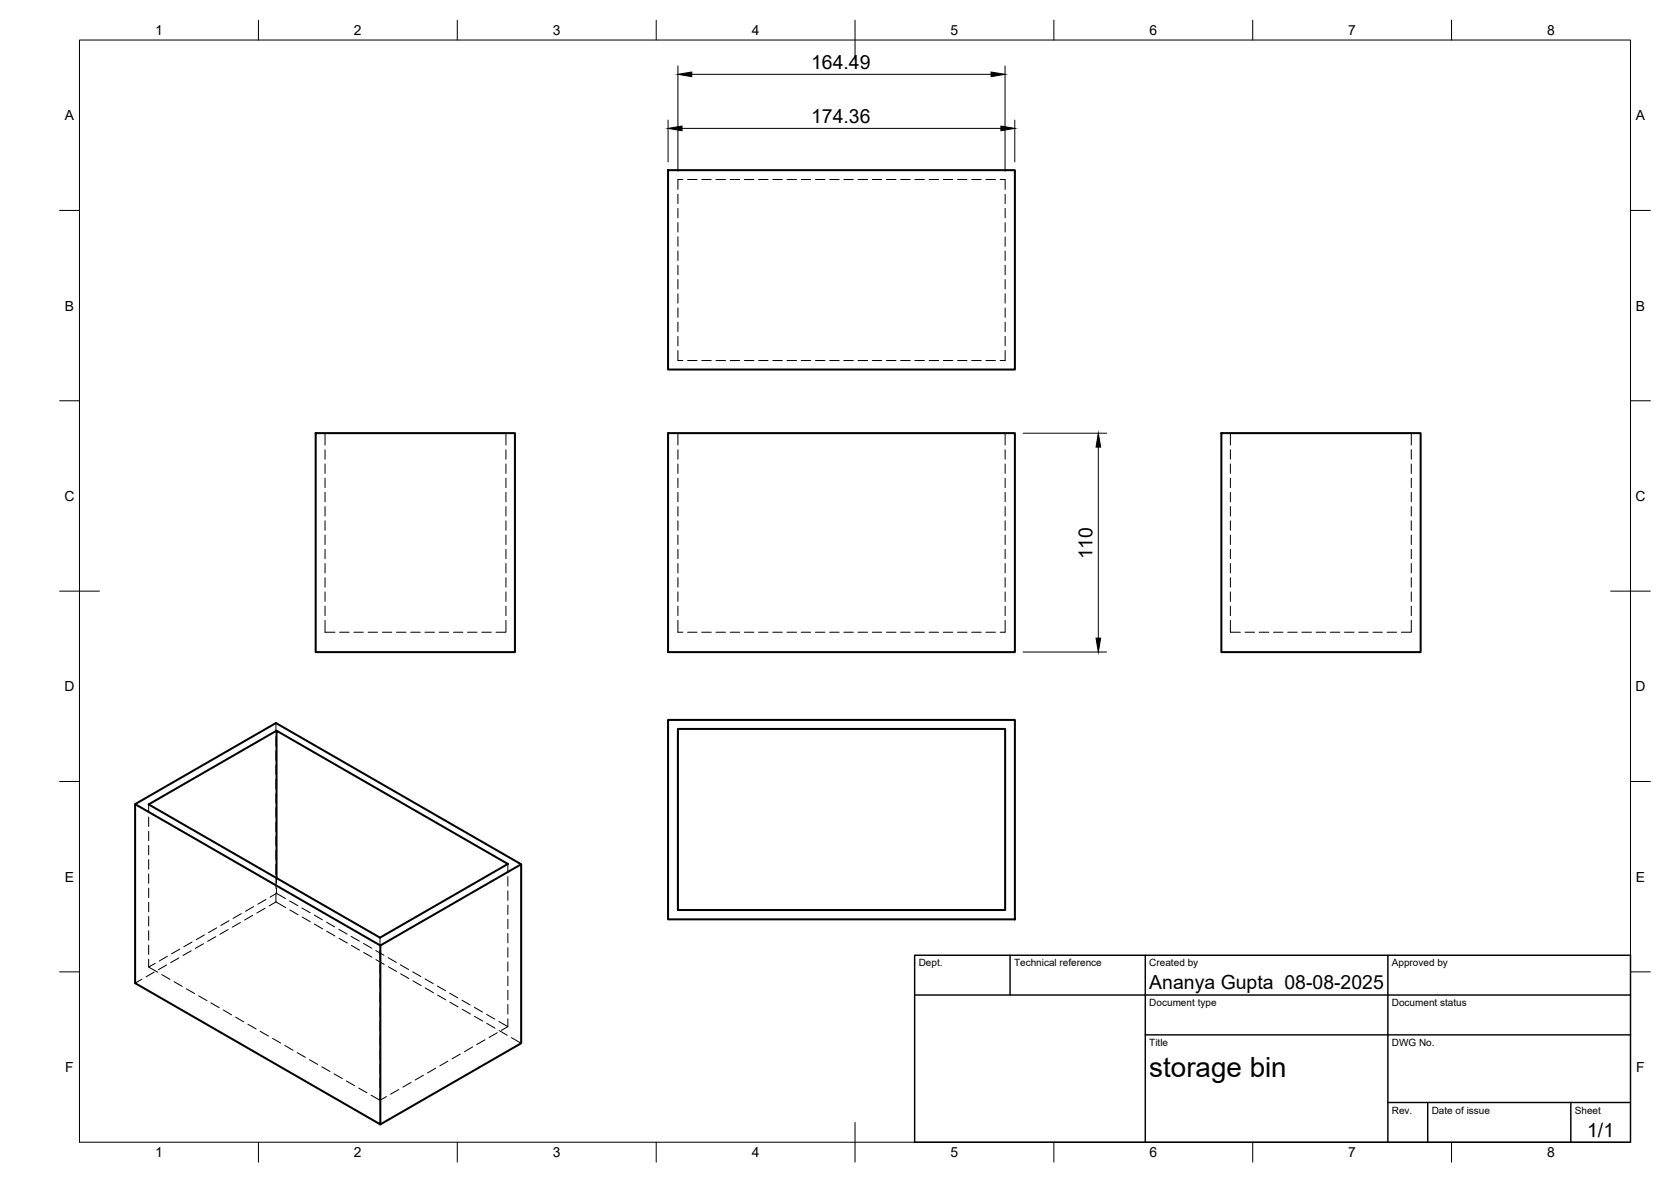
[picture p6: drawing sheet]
<svg xmlns="http://www.w3.org/2000/svg" width="420mm" height="297mm" viewBox="0 0 420 297" stroke-linecap="round" stroke-linejoin="round" font-family="sans-serif">
<!-- layer: Hidden -->
<g fill="none" stroke="#000" stroke-width=".25">
<path d="M170.5 48.8v2.4M170.5 52.4v2.3M170.5 56v2.3M170.5 59.5v2.4M171.7 45.1h-1.2v2.5M172.9 45.1h2.4M176.4 45.1h2.4M180 45.1h2.4M183.6 45.1h2.4M187.2 45.1h2.3M190.8 45.1h2.3M194.3 45.1h2.4"/>
<path d="M197.9 45.1h2.4M201.5 45.1h2.3M205 45.1h2.4M208.6 45.1h2.4M212.2 45.1h2.4M215.8 45.1h2.3M219.3 45.1h2.4M222.9 45.1h2.4M226.5 45.1h2.4M230 45.1h2.4M233.6 45.1h2.4M237.2 45.1h2.4"/>
<path d="M240.8 45.1h2.3M244.3 45.1h2.4M247.9 45.1h2.4M251.5 45.1h1.2v2.5M252.7 48.8v2.4M252.7 52.4v2.3M252.7 56v2.3M252.7 59.5v2.4M170.5 63.1v2.4M170.5 66.7v2.4M170.5 70.2v2.4M170.5 73.8v2.4"/>
<path d="M170.5 77.4v2.4M252.7 63.1v2.4M252.7 66.7v2.4M252.7 70.2v2.4M252.7 73.8v2.4M252.7 77.4v2.4M170.5 80.9v2.4M170.5 84.5v2.4M170.5 88.1v2.5h1.2M172.9 90.6h2.4M176.4 90.6h2.4M180 90.6h2.4"/>
<path d="M183.6 90.6h2.4M187.2 90.6h2.3M190.8 90.6h2.3M194.3 90.6h2.4M197.9 90.6h2.4M201.5 90.6h2.3M205 90.6h2.4M208.6 90.6h2.4M212.2 90.6h2.4M215.8 90.6h2.3M219.3 90.6h2.4M222.9 90.6h2.4"/>
<path d="M226.5 90.6h2.4M230 90.6h2.4M233.6 90.6h2.4M237.2 90.6h2.4M240.8 90.6h2.3M244.3 90.6h2.4M247.9 90.6h2.4M252.7 80.9v2.4M252.7 84.5v2.4M252.7 88.1v2.5h-1.2M81.7 108.8v3M81.7 113v2.4"/>
<path d="M81.7 116.6v2.4M127.2 108.8v3M127.2 113v2.4M127.2 116.6v2.4M170.5 108.8v3M170.5 113v2.4M170.5 116.6v2.4M252.7 108.8v3M252.7 113v2.4M252.7 116.6v2.4M309.4 108.8v3M309.4 113v2.4"/>
<path d="M309.4 116.6v2.4M354.9 108.8v3M354.9 113v2.4M354.9 116.6v2.4M81.7 120.2v2.3M81.7 123.7v2.4M81.7 127.3v2.4M81.7 130.9v2.4M81.7 134.5v2.3M81.7 138v2.4M127.2 120.2v2.3M127.2 123.7v2.4"/>
<path d="M127.2 127.3v2.4M127.2 130.9v2.4M127.2 134.5v2.3M127.2 138v2.4M170.5 120.2v2.3M170.5 123.7v2.4M170.5 127.3v2.4M170.5 130.9v2.4M170.5 134.5v2.3M170.5 138v2.4M252.7 120.2v2.3M252.7 123.7v2.4"/>
<path d="M252.7 127.3v2.4M252.7 130.9v2.4M252.7 134.5v2.3M252.7 138v2.4M309.4 120.2v2.3M309.4 123.7v2.4M309.4 127.3v2.4M309.4 130.9v2.4M309.4 134.5v2.3M309.4 138v2.4M354.9 120.2v2.3M354.9 123.7v2.4"/>
<path d="M354.9 127.3v2.4M354.9 130.9v2.4M354.9 134.5v2.3M354.9 138v2.4M81.7 155.9v3h2.5M81.7 141.6v2.4M81.7 145.2v2.4M81.7 148.7v2.4M81.7 152.3v2.4M85.4 158.9h2.4M89 158.9h2.4M92.6 158.9h2.3"/>
<path d="M96.1 158.9h2.4M99.7 158.9h2.4M103.3 158.9h2.4M106.8 158.9h2.4M110.4 158.9h2.4M114 158.9h2.4M117.6 158.9h2.4M121.1 158.9h2.4M127.2 155.9v3h-2.5M127.2 141.6v2.4M127.2 145.2v2.4M127.2 148.7v2.4"/>
<path d="M127.2 152.3v2.4M170.5 141.6v2.4M170.5 145.2v2.4M170.5 148.7v2.4M170.5 152.3v2.4M170.5 155.9v3h1.2M172.9 158.9h2.4M176.4 158.9h2.4M180 158.9h2.4M183.6 158.9h2.4M187.2 158.9h2.3M190.8 158.9h2.3"/>
<path d="M194.3 158.9h2.4M197.9 158.9h2.4M201.5 158.9h2.3M205 158.9h2.4M208.6 158.9h2.4M212.2 158.9h2.4M215.8 158.9h2.3M219.3 158.9h2.4M222.9 158.9h2.4M226.5 158.9h2.4M230 158.9h2.4M233.6 158.9h2.4"/>
<path d="M237.2 158.9h2.4M240.8 158.9h2.3M244.3 158.9h2.4M247.9 158.9h2.4M252.7 141.6v2.4M252.7 145.2v2.4M252.7 148.7v2.4M252.7 152.3v2.4M252.7 155.9v3h-1.2M309.4 155.9v3h2.5M309.4 141.6v2.4M309.4 145.2v2.4"/>
<path d="M309.4 148.7v2.4M309.4 152.3v2.4M313.1 158.9h2.3M316.6 158.9h2.4M320.2 158.9h2.4M323.8 158.9h2.4M327.3 158.9h2.4M330.9 158.9h2.4M334.5 158.9h2.4M338.1 158.9h2.3M341.7 158.9h2.3M345.2 158.9h2.4"/>
<path d="M348.8 158.9h2.4M354.9 155.9v3h-2.5M354.9 141.6v2.4M354.9 145.2v2.4M354.9 148.7v2.4M354.9 152.3v2.4M69.4 181.7v2.2M69.4 185.1v2.4M69.4 188.7v2.4M69.4 192.3v2.4M69.4 195.8v2.4M69.4 199.4v2.4"/>
<path d="M37.4 202.1v2M37.4 205.3v2.4M37.4 208.9v2.4M37.4 212.5v2.3M37.4 216v2.4M37.4 219.6v2.4M69.4 203v2.4M69.4 206.6v2.3M69.4 210.1v2.4M69.4 213.7v2.4M69.4 217.3v2.4M127.7 217.1v2"/>
<path d="M37.4 223.2v2.4M37.4 226.7v2.4M37.4 230.3v2.4M37.4 233.9v2.4M37.4 237.5v2.3M45.2 238.5l-2.1 1.2M48.1 238.9l-2.1 1.2M48.3 236.7l-2.1 1.2M51.2 237.2l-2.1 1.1M51.4 235l-2.1 1.1M54.3 235.4l-2.1 1.2M54.5 233.2l-2.1 1.2"/>
<path d="M57.4 233.6l-2.1 1.2M57.6 231.4l-2.1 1.2M60.5 231.8l-2.1 1.2M60.7 229.6l-2.1 1.2M63.5 230l-2 1.2M63.8 227.8l-2.1 1.2M66.7 228.2l-2.1 1.2M66.9 226l-2.1 1.2M69.4 226.7l-1.7 1M69.4 220.9v2.3M69.4 224.4v2.3M69.4 226.7l2.4 1.4"/>
<path d="M69.5 223.2v1.3l2.3 1.3M69.5 220.6v1.4M69.5 224.5l-1.6 1M72.8 226.4l2.1 1.2M72.9 228.7l2 1.2M75.9 228.2l2.1 1.2M76 230.4l2 1.2M79 230l2.1 1.1M79.1 232.2l2 1.2M82.1 231.7l2.1 1.2M82.1 234l2.1 1.2M85.2 233.5l2.1 1.2"/>
<path d="M85.3 235.8l2 1.2M88.3 235.3l2.1 1.2M88.3 237.6l2.1 1.2M91.4 237.1l2.1 1.2M91.4 239.4l2.1 1.1M94.5 238.9l2 1.2M95.5 235.6v2M95.5 238.8v2.4M127.7 220.3v2.4M127.7 223.9v2.4M127.7 227.4v2.4M127.7 231v2.4"/>
<path d="M127.7 234.6v2.4M127.7 238.2v2.3M35.7 246.1l-1.7 1M37.4 241v2l1.6-.9M37.4 243l2.2 1.3M38.8 244.3l-2.1 1.2M40.7 244.9l2 1.2M41.9 242.5l-2.1 1.2M42.1 240.3l-2.1 1.2M43.8 246.7l2 1.2M45 240.7l-2.1 1.2M46.9 248.5l2 1.2"/>
<path d="M50 250.3l2 1.1M53 252l2.1 1.2M56.2 253.8l2 1.2M59.2 255.6l2.1 1.2M62.3 257.4l2.1 1.2M65.4 259.2l2.1 1.2M94.5 241.2l2.1 1.1M95.5 242.4v2.4M95.5 246v2.3M95.5 249.5v2.4M95.5 253.1v2.4M95.5 256.7v2.3"/>
<path d="M97.6 240.7l2.1 1.2M97.6 242.9l2.1 1.2M100.7 242.5l2 1.1M100.7 244.7l2.1 1.2M103.8 244.2l2 1.2M103.8 246.5l2.1 1.2M106.9 246l2 1.2M106.9 248.3l2.1 1.2M110 247.8l2 1.2M110 250.1l2.1 1.2M113.1 249.6l2 1.2M113.1 251.8l2.1 1.2"/>
<path d="M116.2 251.4l2 1.1M116.2 253.6l2.1 1.2M119.3 253.1l2 1.2M119.3 255.4l2.1 1.2M122.3 254.9l2.1 1.2M122.4 257.2l2.1 1.2M125 259.5l-2 1.2M125.4 256.7l2.3 1.3M125.5 259l2.1 1.2M127.7 256v2l-1.6 .9M127.7 241.7v2.4M127.7 245.3v2.4"/>
<path d="M127.7 248.9v2.4M127.7 252.4v2.4M68.5 260.9l2.1 1.2M71.6 262.7l2.1 1.2M74.7 264.5l2.1 1.2M77.8 266.3l2.1 1.2M80.9 268.1l2.1 1.2M84 269.9l2.1 1.1M87.1 271.7l2.1 1.1M90.2 273.4l2.1 1.2M93.3 275.2l2.2 1.3M95.5 260.2v2.4"/>
<path d="M95.5 263.8v2.4M95.5 267.4v2.4M95.5 271v2.3M95.5 274.5v2M97.2 275.6l-1.7 .9M100.3 273.8l-2.1 1.2M103.4 272l-2.1 1.2M106.5 270.2l-2.1 1.2M109.6 268.4l-2.1 1.2M112.6 266.7l-2 1.2M115.7 264.9l-2 1.2M118.9 263.1l-2.1 1.2"/>
<path d="M121.9 261.3l-2 1.2M128.6 260.8l2.4 1.4"/>
</g>
<!-- layer: Visible -->
<path d="M168 42.8h87.2v50.1h-87.2zM79.4 108.8h50.1v55.1h-50.1zM168 108.8h87.2v55.1h-87.2zM307.1 108.8h50.1v55.1h-50.1zM69.5 183.6l-32.1 18.5 58.1 33.5 32.2-18.5-58.2-33.5v37M168 180.9h87.2v50.1h-87.2zM170.5 183.2h82.2v45.5h-82.2zM34 202.1l61.6 35.5M131 217.2l-35.4 20.4v45l-61.6-35.5v-45l35.4-20.4 61.6 35.5v45l-35.4 20.4" fill="none" stroke="#000" stroke-width=".51"/>
<!-- layer: BORDER -->
<g fill="none" stroke="#000" stroke-width=".25">
<path d="M20 10.1h390v276.9h-390zM65 5.1v5M115 5.1v5M165 5.1v5M215 5.1v10M265 5.1v5M315 5.1v5M365 5.1v5M15 52.9h5M410 52.9h5M15 100.7h5M410 100.7h5"/>
<path d="M15 148.6h10M405 148.6h10M15 196.4h5M410 196.4h5M15 244.2h5M410 244.2h5M65 287v5M115 287v5M165 287v5M215 282.1v9.9M265 287v5M315 287v5"/>
<path d="M365 287v5"/>
</g>
<!-- layer: TITLEBLOCK -->
<path d="M230 240.1h180v46.9h-180zM230 250h180M254 240.1v9.9M288 240.1v46.9M349 240.1v46.9M288 260.1h122M349 277.1h61M359 277.1v9.9M395 277.1v9.9" fill="none" stroke="#000" stroke-width=".36"/>
<!-- layer: FD_Dimensions -->
<path d="M170.5 16.6v26.4M173.9 18.7h75.3M252.7 16.6v26.4M168 30.2v10.5M171.5 32.3h80.2M255.2 30.2v10.5M257.3 108.9h21M276.2 112.4v48M257.3 163.9h21" fill="none" stroke="#000" stroke-width=".25"/>
<path d="M170.5 18.7l3.4-.6v1.2zM249.2 18.1l3.5 .6-3.5 .6zM168 32.3l3.5-.6v1.2zM251.7 31.7l3.5 .6-3.5 .6zM276.2 108.9l.6 3.5h-1.2zM275.6 160.4h1.2l-.6 3.5z" fill="#000" stroke="#000" stroke-width=".25"/>
<text font-size="7" x="289" y="270.6">storage bin</text>
<g font-size="4.9">
<text x="203.9" y="17.2">164.49</text>
<text x="203.9" y="30.8">174.36</text>
<text x="274.7" y="140.6" transform="rotate(-90 274.7 140.6)">110</text>
<text x="289" y="248.5">Ananya Gupta 08-08-2025</text>
<text x="399.1" y="285.7">1/1</text>
</g>
<g font-size="3.5">
<text x="39" y="8.8">1</text>
<text x="89" y="8.8">2</text>
<text x="139" y="8.8">3</text>
<text x="189" y="8.8">4</text>
<text x="239" y="8.8">5</text>
<text x="289" y="8.8">6</text>
<text x="339" y="8.8">7</text>
<text x="389" y="8.8">8</text>
<text x="16.3" y="30.2">A</text>
<text x="411.3" y="30.2">A</text>
<text x="16.3" y="78">B</text>
<text x="411.3" y="78">B</text>
<text x="16.2" y="125.9">C</text>
<text x="411.2" y="125.9">C</text>
<text x="16.2" y="173.7">D</text>
<text x="411.2" y="173.7">D</text>
<text x="16.3" y="221.6">E</text>
<text x="411.3" y="221.6">E</text>
<text x="16.4" y="269.4">F</text>
<text x="411.4" y="269.4">F</text>
<text x="39" y="290.8">1</text>
<text x="89" y="290.8">2</text>
<text x="139" y="290.8">3</text>
<text x="189" y="290.8">4</text>
<text x="239" y="290.8">5</text>
<text x="289" y="290.8">6</text>
<text x="339" y="290.8">7</text>
<text x="389" y="290.8">8</text>
</g>
<g font-size="2.5">
<text x="231" y="242.9">Dept.</text>
<text x="255" y="242.9">Technical reference</text>
<text x="289" y="242.9">Created by</text>
<text x="350" y="242.9">Approved by</text>
<text x="289" y="252.8">Document type</text>
<text x="350" y="252.8">Document status</text>
<text x="289" y="262.9">Title</text>
<text x="350" y="262.9">DWG No.</text>
<text x="350" y="279.9">Rev.</text>
<text x="360" y="279.9">Date of issue</text>
<text x="396" y="279.9">Sheet</text>
</g>
</svg>
